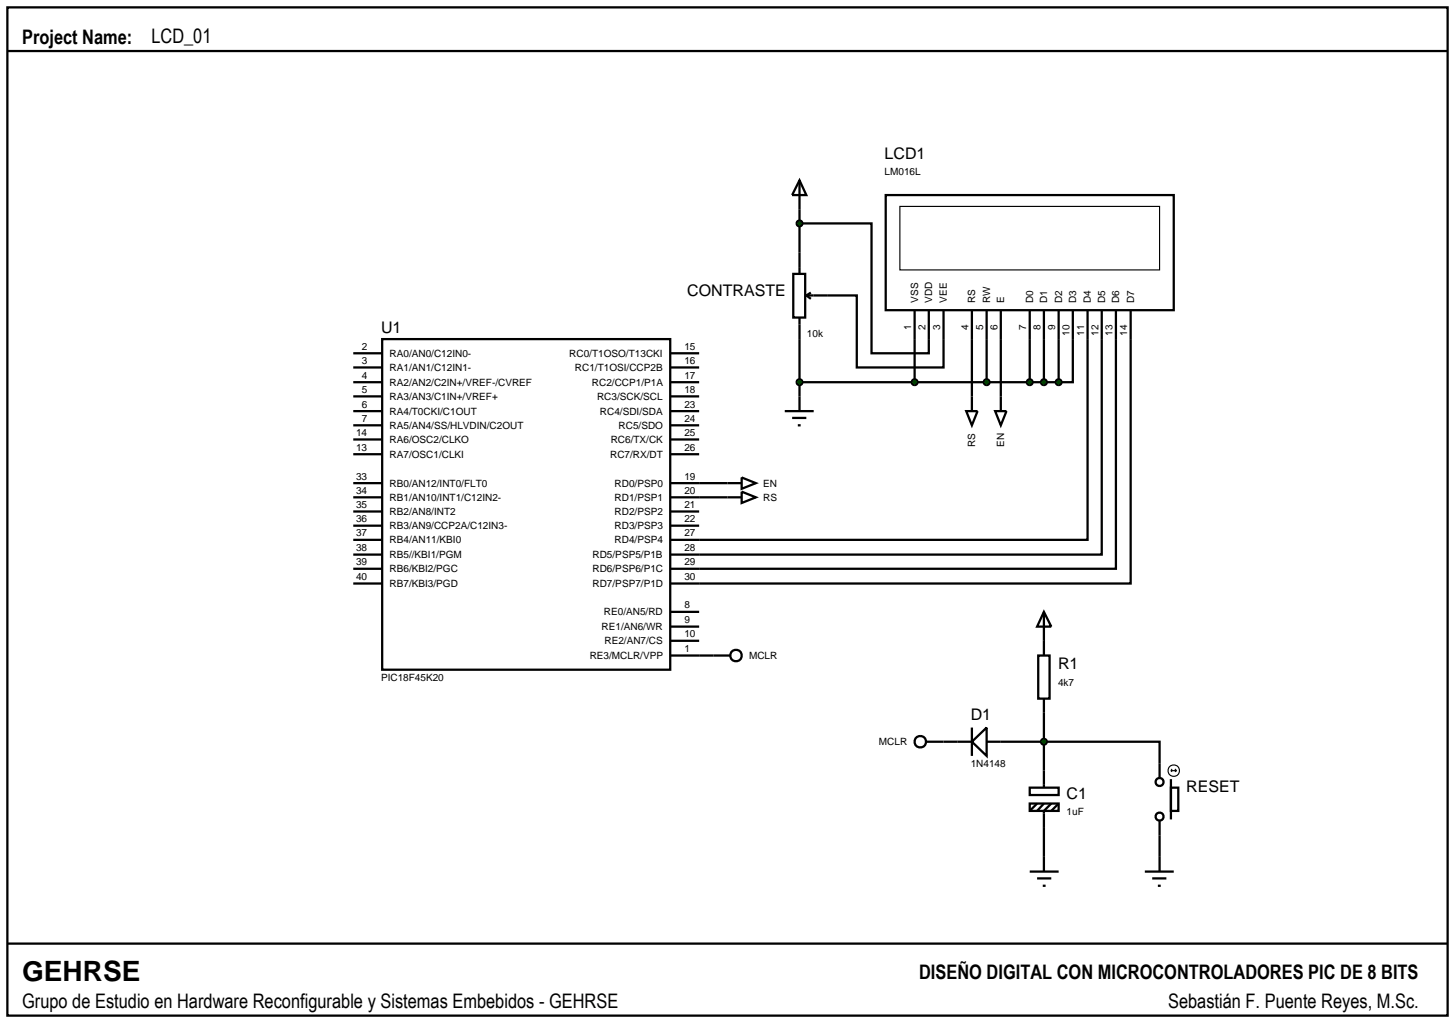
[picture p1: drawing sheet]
<svg xmlns="http://www.w3.org/2000/svg" width="257mm" height="180mm" viewBox="0 0 257 180" stroke-linecap="round" stroke-linejoin="round" font-family="sans-serif">
<g fill="none" stroke="#000" stroke-width=".4">
<path d="M1.3 1.3h254v177.8h-254zM1.3 9h254M141 39.4h12.7v22.9h10.1v-7.6M141 31.8l1.2 2.6h-2.5zM141 31.8v12.7M156.2 34.4h50.8v20.3h-50.8zM67.4 59.8h50.8v58.3h-50.8zM141 59.8v12.7M146 52.1h5.1v12.7h15.3v-10.1M161.3 54.7v12.7M171.4 54.7v17.8M174 54.7v12.7"/>
<path d="M176.5 54.7v17.8M181.6 54.7v12.7M184.1 54.7v12.7M186.7 54.7v12.7M189.2 54.7v12.7h-2.5M191.8 54.7v40.5h-73.6M194.3 54.7v43.1h-76.1M196.8 54.7v45.6h-78.6M199.4 54.7v48.2h-81.2M62.3 67.4h5.1M62.3 72.5h5.1M62.3 75h5.1"/>
<path d="M62.3 77.5h5.1M62.3 62.3h5.1M62.3 69.9h5.1M62.3 64.8h5.1M118.2 67.4h5.1M118.2 72.5h5.1M118.2 75h5.1M118.2 77.5h5.1M118.2 62.3h5.1M118.2 69.9h5.1M118.2 64.8h5.1M138.4 72.5h5.1"/>
<path d="M139.7 73.7h2.5M140.7 75h.5M141 67.4h45.7M170.4 72.5h2l-1 2.5zM175.5 72.5h2l-1 2.5zM62.3 85.2h5.1M62.3 87.7h5.1M62.3 80.1h5.1M62.3 90.2h5.1M62.3 92.7h5.1M62.3 95.2h5.1M62.3 97.8h5.1"/>
<path d="M118.2 85.2h12.6M118.2 87.7h12.6M118.2 80.1h5.1M118.2 90.2h5.1M118.2 92.7h5.1M130.8 84.2l2.5 1-2.5 1zM130.8 86.7l2.5 1-2.5 1zM62.3 100.3h5.1M62.3 102.9h5.1M118.2 115.6h7.6M118.2 107.9h5.1M118.2 110.5h5.1"/>
<path d="M118.2 113h5.1M183.1 115.6h2v7.6h-2zM184.1 107.9l1.3 2.6h-2.5zM184.1 107.9v7.7M166.4 130.8h5M171.4 130.8l2.6-2.5v5zM171.4 128.3v5M174 130.8h30.5v6.3M181.6 138.9h5.1v1.3h-5.1zM184.1 123.2v15.7M206.5 138.9h1.3v4.1h-1.3zM206.5 137.4v7.1"/>
<path d="M181.6 141.7h5.1v1.3h-5.1zM181.6 153.7h5.1M182.9 154.9h2.5M182.9 141.7l-1.3 1.3M183.9 156.2h.5M184.1 141.7l-1.2 1.3M185.4 141.7l-1.3 1.3v10.7M186.7 141.7l-1.3 1.3M201.9 153.7h5.1M203.2 154.9h2.5M204.2 156.2h.5M204.5 144.8v8.9"/>
<path d="M1.3 166.4h254"/>
<circle cx="204.5" cy="137.9" r=".7"/>
<circle cx="204.5" cy="144" r=".7"/>
</g>
<g fill="none" stroke="#000" stroke-width=".2">
<path d="M158.7 36.4h45.8v11.2h-45.8zM206.5 135.9h1M206.5 135.9l.2 .2M206.7 135.6l-.2 .3M207.2 135.6l.3 .3M207.5 135.9l-.3 .2"/>
<circle cx="207" cy="135.9" r="1.01"/>
</g>
<path d="M183.8 130.4l.3-.1-.5 .5zM184.1 130.3l.4 .2 .1 .3zM184.1 131.3l.5-.5-.2 .4zM183.6 130.8l.5 .5-.4-.2z" fill="#004000" stroke="#000" stroke-width=".4"/>
<path d="M184.1 130.3l.5 .5-.5 .5-.5-.5z" fill="#004000"/>
<g fill="none" stroke="#000" stroke-width=".4">
<path d="M125.8 115.6h3M163.3 130.8h3.1"/>
<circle cx="129.8" cy="115.6" r="1.01"/>
<circle cx="162.3" cy="130.8" r="1.01"/>
</g>
<g fill="#004000" stroke="#000" stroke-width=".4">
<path d="M140.7 39l.3-.1-.5 .5zM141 38.9l.4 .2 .1 .3zM141.5 39.4l-.1 .3-.4 .2zM140.5 39.4l.5 .5-.3-.1z"/>
<path d="M140.7 67l.3-.1-.5 .5zM141 66.9l.4 .2 .1 .3zM141.5 67.4l-.1 .3-.4 .2zM140.5 67.4l.5 .5-.3-.1z"/>
<path d="M173.7 67l.3-.1-.5 .5zM174 66.9l.3 .1 .2 .4zM174 67.9l.5-.5-.2 .4zM173.5 67.4l.5 .5-.3-.1z"/>
<path d="M181.2 67.1l.4-.2-.5 .5zM181.6 66.9l.4 .2 .1 .3zM181.6 67.9l.5-.5-.1 .3zM181.1 67.4l.5 .5-.3-.1z"/>
<path d="M183.7 67.1l.4-.2-.5 .5zM184.1 66.9l.3 .1 .2 .4zM184.1 67.9l.5-.5-.2 .4zM183.6 67.4l.5 .5-.4-.2z"/>
<path d="M186.3 67.1l.4-.2-.5 .5zM186.7 66.9l.3 .1 .2 .4zM186.7 67.9l.5-.5-.2 .4zM186.2 67.4l.5 .5-.4-.2z"/>
</g>
<g fill="#004000">
<path d="M140.5 39.4l.5-.5 .5 .5-.5 .5z"/>
<path d="M140.5 67.4l.5-.5 .5 .5-.5 .5z"/>
<path d="M173.5 67.4l.5-.5 .5 .5-.5 .5z"/>
<path d="M181.1 67.4l.5-.5 .5 .5-.5 .5z"/>
<path d="M184.1 66.9l.5 .5-.5 .5-.5-.5z"/>
<path d="M186.2 67.4l.5-.5 .5 .5-.5 .5z"/>
</g>
<path d="M139.9 48.3h2.1v7.7h-2.1zM141 44.5v3.8M141 56v3.8M142.2 52.1l.8 .6M142.2 52.1h3.8M143 51.6l-.8 .5" fill="none" stroke="#000" stroke-width=".4"/>
<path d="M161 67l.3-.1-.5 .5zM161.3 66.9l.3 .1 .2 .4zM161.3 67.9l.5-.5-.2 .4zM160.8 67.4l.5 .5-.3-.1z" fill="#004000" stroke="#000" stroke-width=".4"/>
<path d="M160.8 67.4l.5-.5 .5 .5-.5 .5z" fill="#004000"/>
<text font-size="4.9" x="3.9" y="173.1">GEHRSE</text>
<g font-size="3.5">
<text x="3.9" y="7.7">Project Name:</text>
<text x="26.7" y="7.7">LCD_01</text>
<text x="162.1" y="172.7">DISEÑO DIGITAL CON MICROCONTROLADORES PIC DE 8 BITS</text>
<text x="3.9" y="177.8">Grupo de Estudio en Hardware Reconfigurable y Sistemas Embebidos - GEHRSE</text>
<text x="206" y="177.8">Sebastián F. Puente Reyes, M.Sc.</text>
</g>
<g font-size="2.8">
<text x="156" y="28.1">LCD1</text>
<text x="121.2" y="52.2">CONTRASTE</text>
<text x="67.2" y="58.7">U1</text>
<text x="186.6" y="118.1">R1</text>
<text x="171.2" y="127.1">D1</text>
<text x="188.1" y="141">C1</text>
<text x="209.2" y="139.7">RESET</text>
</g>
<g font-size="1.8">
<text x="156" y="30.9">LM016L</text>
<text x="161.9" y="53.4" transform="rotate(-90 161.9 53.4)">VSS</text>
<text x="164.4" y="53.4" transform="rotate(-90 164.4 53.4)">VDD</text>
<text x="167" y="53.4" transform="rotate(-90 167 53.4)">VEE</text>
<text x="172" y="53.4" transform="rotate(-90 172 53.4)">RS</text>
<text x="174.6" y="53.4" transform="rotate(-90 174.6 53.4)">RW</text>
<text x="177.1" y="53.4" transform="rotate(-90 177.1 53.4)">E</text>
<text x="182.2" y="53.4" transform="rotate(-90 182.2 53.4)">D0</text>
<text x="184.7" y="53.4" transform="rotate(-90 184.7 53.4)">D1</text>
<text x="187.3" y="53.4" transform="rotate(-90 187.3 53.4)">D2</text>
<text x="189.8" y="53.4" transform="rotate(-90 189.8 53.4)">D3</text>
<text x="192.4" y="53.4" transform="rotate(-90 192.4 53.4)">D4</text>
<text x="194.9" y="53.4" transform="rotate(-90 194.9 53.4)">D5</text>
<text x="197.4" y="53.4" transform="rotate(-90 197.4 53.4)">D6</text>
<text x="200" y="53.4" transform="rotate(-90 200 53.4)">D7</text>
<text x="142.3" y="59.4">10k</text>
<text x="160.7" y="58.2" transform="rotate(-90 160.7 58.2)">1</text>
<text x="163.2" y="58.2" transform="rotate(-90 163.2 58.2)">2</text>
<text x="165.8" y="58.2" transform="rotate(-90 165.8 58.2)">3</text>
<text x="170.8" y="58.2" transform="rotate(-90 170.8 58.2)">4</text>
<text x="173.4" y="58.2" transform="rotate(-90 173.4 58.2)">5</text>
<text x="175.9" y="58.2" transform="rotate(-90 175.9 58.2)">6</text>
<text x="181" y="58.2" transform="rotate(-90 181 58.2)">7</text>
<text x="183.5" y="58.2" transform="rotate(-90 183.5 58.2)">8</text>
<text x="186.1" y="58.2" transform="rotate(-90 186.1 58.2)">9</text>
<text x="188.6" y="59.2" transform="rotate(-90 188.6 59.2)">10</text>
<text x="191.2" y="59.2" transform="rotate(-90 191.2 59.2)">11</text>
<text x="193.7" y="59.2" transform="rotate(-90 193.7 59.2)">12</text>
<text x="196.2" y="59.2" transform="rotate(-90 196.2 59.2)">13</text>
<text x="198.8" y="59.2" transform="rotate(-90 198.8 59.2)">14</text>
<text x="63.8" y="61.7">2</text>
<text x="63.8" y="64.2">3</text>
<text x="68.7" y="62.9">RA0/AN0/C12IN0-</text>
<text x="68.7" y="65.4">RA1/AN1/C12IN1-</text>
<text x="100.4" y="62.9">RC0/T1OSO/T13CKI</text>
<text x="101.4" y="65.4">RC1/T1OSI/CCP2B</text>
<text x="120.7" y="61.7">15</text>
<text x="120.7" y="64.2">16</text>
<text x="63.8" y="71.9">6</text>
<text x="63.8" y="66.8">4</text>
<text x="63.8" y="69.3">5</text>
<text x="68.7" y="68">RA2/AN2/C2IN+/VREF-/CVREF</text>
<text x="68.7" y="70.5">RA3/AN3/C1IN+/VREF+</text>
<text x="104.4" y="68">RC2/CCP1/P1A</text>
<text x="105.3" y="70.5">RC3/SCK/SCL</text>
<text x="120.7" y="69.3">18</text>
<text x="120.7" y="71.9">23</text>
<text x="120.7" y="66.8">17</text>
<text x="62.8" y="76.9">14</text>
<text x="63.8" y="74.4">7</text>
<text x="68.7" y="73.1">RA4/T0CKI/C1OUT</text>
<text x="68.7" y="75.6">RA5/AN4/SS/HLVDIN/C2OUT</text>
<text x="105.8" y="73.1">RC4/SDI/SDA</text>
<text x="109.1" y="75.6">RC5/SDO</text>
<text x="120.7" y="74.4">24</text>
<text x="120.7" y="76.9">25</text>
<text x="62.8" y="79.5">13</text>
<text x="68.7" y="78.1">RA6/OSC2/CLKO</text>
<text x="68.7" y="80.7">RA7/OSC1/CLKI</text>
<text x="107.6" y="80.7">RC7/RX/DT</text>
<text x="107.7" y="78.1">RC6/TX/CK</text>
<text x="120.7" y="79.5">26</text>
<text x="172" y="78.8" transform="rotate(-90 172 78.8)">RS</text>
<text x="177.1" y="78.8" transform="rotate(-90 177.1 78.8)">EN</text>
<text x="62.8" y="84.6">33</text>
<text x="62.8" y="87.1">34</text>
<text x="62.8" y="89.6">35</text>
<text x="68.7" y="85.8">RB0/AN12/INT0/FLT0</text>
<text x="68.7" y="88.3">RB1/AN10/INT1/C12IN2-</text>
<text x="108.4" y="85.8">RD0/PSP0</text>
<text x="108.4" y="88.3">RD1/PSP1</text>
<text x="120.7" y="84.6">19</text>
<text x="120.7" y="87.1">20</text>
<text x="120.7" y="89.6">21</text>
<text x="134.6" y="85.8">EN</text>
<text x="134.6" y="88.3">RS</text>
<text x="62.8" y="92.1">36</text>
<text x="62.8" y="94.6">37</text>
<text x="68.7" y="90.8">RB2/AN8/INT2</text>
<text x="68.7" y="93.3">RB3/AN9/CCP2A/C12IN3-</text>
<text x="68.7" y="95.8">RB4/AN11/KBI0</text>
<text x="108.4" y="90.8">RD2/PSP2</text>
<text x="108.4" y="93.3">RD3/PSP3</text>
<text x="108.4" y="95.8">RD4/PSP4</text>
<text x="120.7" y="92.1">22</text>
<text x="120.7" y="94.6">27</text>
<text x="62.8" y="97.2">38</text>
<text x="62.8" y="99.7">39</text>
<text x="68.7" y="98.4">RB5//KBI1/PGM</text>
<text x="68.7" y="100.9">RB6/KBI2/PGC</text>
<text x="104.5" y="98.4">RD5/PSP5/P1B</text>
<text x="104.5" y="100.9">RD6/PSP6/P1C</text>
<text x="120.7" y="97.2">28</text>
<text x="120.7" y="99.7">29</text>
<text x="62.8" y="102.3">40</text>
<text x="68.7" y="103.5">RB7/KBI3/PGD</text>
<text x="104.5" y="103.5">RD7/PSP7/P1D</text>
<text x="120.7" y="102.3">30</text>
<text x="120.7" y="107.3">8</text>
<text x="106.1" y="111.1">RE1/AN6/WR</text>
<text x="106.5" y="108.5">RE0/AN5/RD</text>
<text x="106.6" y="113.6">RE2/AN7/CS</text>
<text x="120.7" y="109.9">9</text>
<text x="120.7" y="112.4">10</text>
<text x="104" y="116.2">RE3/MCLR/VPP</text>
<text x="120.7" y="115">1</text>
<text x="132.1" y="116.2">MCLR</text>
<text x="67.2" y="120.1">PIC18F45K20</text>
<text x="186.6" y="121">4k7</text>
<text x="155" y="131.4">MCLR</text>
<text x="171.2" y="135.3">1N4148</text>
<text x="188.1" y="143.8">1uF</text>
</g>
</svg>
